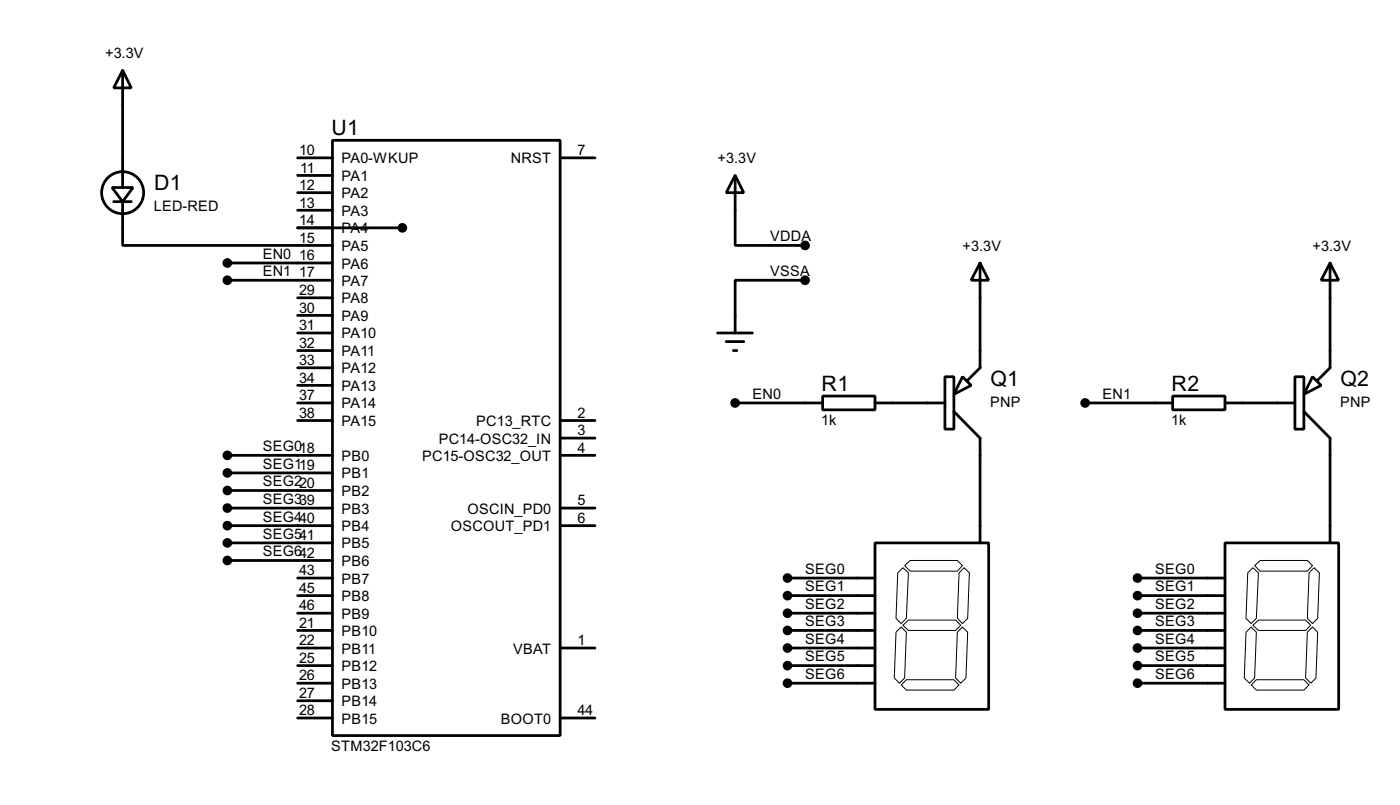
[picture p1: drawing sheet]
<svg xmlns="http://www.w3.org/2000/svg" width="203mm" height="117mm" viewBox="0 0 203 117" stroke-linecap="round" stroke-linejoin="round" font-family="sans-serif">
<g fill="none" stroke="#000" stroke-width=".4">
<path d="M17.8 10.2l1.3 2.6h-2.6zM17.8 10.2v17M16.3 27.2h3l-1.5 2.1zM16.5 29.3h2.6M17.8 29.3v6.3h30.5M33 38.2h15.3M43.2 33.1h15.2M43.2 22.9h5.1M43.2 28h5.1M43.2 25.5h5.1M43.2 30.5h5.1M48.3 20.4h33v86.3h-33z"/>
<path d="M81.3 22.9h5.1M106.7 25.5l1.3 2.5h-2.6zM106.7 25.5v10.1h10.2M142.3 38.2l1.2 2.5h-2.5zM142.3 38.2v15.2l-1.8 1.8M193.1 38.2l1.2 2.5h-2.5zM193.1 38.2v15.2l-1.8 1.8M33 40.7h15.3M43.2 58.5h5.1M43.2 43.2h5.1M43.2 45.8h5.1M43.2 48.3h5.1"/>
<path d="M43.2 50.9h5.1M43.2 53.4h5.1M43.2 55.9h5.1M104.2 48.3h5M105.4 49.6h2.6M106.5 50.9h.5M106.7 58.5h12.7M116.9 40.7h-10.2v7.6M119.4 57.5h7.6v2h-7.6zM127 58.5h10.2M137.2 54.7h1.3v7.6h-1.3zM138.5 59.7l3.8 3.9v15.2"/>
<path d="M139.7 54.7l1.3 1.2-2.5 1.3zM157.5 58.5h12.7M170.2 57.5h7.6v2h-7.6zM177.8 58.5h10.2M188 54.7h1.3v7.6h-1.3zM189.3 59.7l3.8 3.9v15.2M190.5 54.7l1.3 1.2-2.5 1.3zM33 66.1h15.3M33 68.6h15.3M33 71.2h15.3M33 73.7h15.3M33 76.3h15.3"/>
<path d="M33 78.8h15.3M43.2 61h5.1M81.3 66.1h5.1M81.3 73.7h5.1M81.3 76.3h5.1M81.3 61h5.1M81.3 63.6h5.1M127 78.8h16.5v24.1h-16.5zM177.8 78.8h16.5v24.1h-16.5zM33 81.3h15.3M43.2 83.9h5.1M43.2 86.4h5.1"/>
<path d="M43.2 89h5.1M43.2 91.5h5.1M43.2 94h5.1M43.2 96.6h5.1M43.2 99.1h5.1M81.3 94h5.1M114.3 83.9h12.7M114.3 86.4h12.7M114.3 89h12.7M114.3 91.5h12.7M114.3 94h12.7M114.3 96.6h12.7"/>
<path d="M114.3 99.1h12.7M165.1 83.9h12.7M165.1 86.4h12.7M165.1 89h12.7M165.1 91.5h12.7M165.1 94h12.7M165.1 96.6h12.7M165.1 99.1h12.7M43.2 104.2h5.1M43.2 101.7h5.1M81.3 104.2h5.1"/>
<circle cx="17.8" cy="28" r="3.1"/>
</g>
<g fill="#000" stroke="#000" stroke-width=".4">
<circle cx="33" cy="38.2" r=".5"/>
<circle cx="58.4" cy="33.1" r=".5"/>
<circle cx="116.8" cy="35.6" r=".5"/>
<circle cx="33" cy="40.7" r=".5"/>
<circle cx="106.7" cy="58.5" r=".5"/>
<circle cx="116.8" cy="40.7" r=".5"/>
<circle cx="157.5" cy="58.5" r=".5"/>
<circle cx="33" cy="66.1" r=".5"/>
<circle cx="33" cy="71.2" r=".5"/>
<circle cx="33" cy="68.6" r=".5"/>
<circle cx="33" cy="73.7" r=".5"/>
<circle cx="33" cy="78.8" r=".5"/>
<circle cx="33" cy="76.3" r=".5"/>
<circle cx="33" cy="81.3" r=".5"/>
<circle cx="114.3" cy="89" r=".5"/>
<circle cx="114.3" cy="86.4" r=".5"/>
<circle cx="114.3" cy="96.6" r=".5"/>
<circle cx="114.3" cy="99.1" r=".5"/>
<circle cx="114.3" cy="83.9" r=".5"/>
<circle cx="114.3" cy="91.5" r=".5"/>
<circle cx="114.3" cy="94" r=".5"/>
<circle cx="165.1" cy="86.4" r=".5"/>
<circle cx="165.1" cy="96.6" r=".5"/>
<circle cx="165.1" cy="83.9" r=".5"/>
<circle cx="165.1" cy="99.1" r=".5"/>
<circle cx="165.1" cy="91.5" r=".5"/>
<circle cx="165.1" cy="89" r=".5"/>
<circle cx="165.1" cy="94" r=".5"/>
</g>
<g fill="none" stroke="#000" stroke-width=".15">
<path d="M130.1 91.7l.7-.7 .8 .7-.3 6.7-.7 .7-.8-.7zM130.3 83.1l.8-.7 .8 .7-.3 6.6-.8 .8-.7-.8zM130.8 99.4l.8-.8h6.9l.7 .8-.7 .7h-6.9zM131.1 90.7l.8-.7h6.8l.8 .7-.8 .8h-6.8zM131.3 82.1l.8-.8h6.9l.7 .8-.7 .8h-6.9zM139 91.7l.7-.7 .8 .7-.3 6.7-.7 .7-.8-.7zM139.2 83.1l.8-.7 .7 .7-.2 6.6-.8 .8-.7-.8zM180.9 91.7l.7-.7 .8 .7-.3 6.7-.7 .7-.8-.7zM181.1 83.1l.8-.7 .8 .7-.3 6.6-.8 .8-.7-.8zM181.6 99.4l.8-.8h6.9l.7 .8-.7 .7h-6.9zM181.9 90.7l.8-.7h6.8l.8 .7-.8 .8h-6.8zM182.1 82.1l.8-.8h6.9l.7 .8-.7 .8h-6.9z"/>
<path d="M189.8 91.7l.7-.7 .8 .7-.3 6.7-.7 .7-.8-.7zM190 83.1l.8-.7 .7 .7-.2 6.6-.8 .8-.7-.8z"/>
</g>
<g font-size="3.5">
<text x="48.1" y="19.6">U1</text>
<text x="22.4" y="27.6">D1</text>
<text x="119.3" y="56.7">R1</text>
<text x="143.8" y="56.1">Q1</text>
<text x="170.1" y="56.7">R2</text>
<text x="194.6" y="56.1">Q2</text>
</g>
<g font-size="2.4">
<text x="15.3" y="8.5">+3.3V</text>
<text x="43.4" y="22.5">10</text>
<text x="49.6" y="23.7">PA0-WKUP</text>
<text x="74.1" y="23.7">NRST</text>
<text x="83.8" y="22.5">7</text>
<text x="104.2" y="23.7">+3.3V</text>
<text x="43.4" y="27.5">12</text>
<text x="43.6" y="25">11</text>
<text x="49.6" y="28.8">PA2</text>
<text x="49.6" y="26.3">PA1</text>
<text x="22.3" y="30.5">LED-RED</text>
<text x="43.4" y="30.1">13</text>
<text x="43.4" y="32.6">14</text>
<text x="43.4" y="35.2">15</text>
<text x="49.6" y="31.3">PA3</text>
<text x="49.6" y="33.9">PA4</text>
<text x="111.8" y="35">VDDA</text>
<text x="38.1" y="37.6">EN0</text>
<text x="38.1" y="40">EN1</text>
<text x="43.4" y="37.7">16</text>
<text x="43.4" y="40.2">17</text>
<text x="49.6" y="36.4">PA5</text>
<text x="49.6" y="39">PA6</text>
<text x="49.6" y="41.5">PA7</text>
<text x="111.8" y="40">VSSA</text>
<text x="139.7" y="36.4">+3.3V</text>
<text x="190.5" y="36.4">+3.3V</text>
<text x="43.4" y="42.8">29</text>
<text x="43.4" y="45.4">30</text>
<text x="43.4" y="47.9">31</text>
<text x="49.6" y="44">PA8</text>
<text x="49.6" y="46.6">PA9</text>
<text x="43.4" y="50.4">32</text>
<text x="43.4" y="53">33</text>
<text x="49.6" y="49.1">PA10</text>
<text x="49.6" y="51.7">PA11</text>
<text x="43.4" y="55.5">34</text>
<text x="43.4" y="58.1">37</text>
<text x="49.6" y="54.2">PA12</text>
<text x="49.6" y="56.7">PA13</text>
<text x="49.6" y="59.3">PA14</text>
<text x="109.2" y="57.9">EN0</text>
<text x="143.7" y="59">PNP</text>
<text x="160" y="57.9">EN1</text>
<text x="194.5" y="59">PNP</text>
<text x="38.1" y="65.5">SEG018</text>
<text x="43.4" y="60.6">38</text>
<text x="49.6" y="61.8">PA15</text>
<text x="63.7" y="64.4">PC14-OSC32_IN</text>
<text x="69.1" y="61.8">PC13_RTC</text>
<text x="83.8" y="60.6">2</text>
<text x="83.8" y="63.2">3</text>
<text x="83.8" y="65.7">4</text>
<text x="119.2" y="61.7">1k</text>
<text x="170" y="61.7">1k</text>
<text x="38.1" y="68">SEG119</text>
<text x="38.1" y="70.6">SEG220</text>
<text x="49.6" y="66.9">PB0</text>
<text x="49.6" y="69.4">PB1</text>
<text x="49.6" y="72">PB2</text>
<text x="61.3" y="66.9">PC15-OSC32_OUT</text>
<text x="38.1" y="73.1">SEG339</text>
<text x="38.1" y="75.7">SEG440</text>
<text x="49.6" y="74.5">PB3</text>
<text x="49.6" y="77.1">PB4</text>
<text x="65.4" y="77.1">OSCOUT_PD1</text>
<text x="67.8" y="74.5">OSCIN_PD0</text>
<text x="83.8" y="73.3">5</text>
<text x="83.8" y="75.9">6</text>
<text x="38.1" y="78.2">SEG541</text>
<text x="38.1" y="80.7">SEG642</text>
<text x="43.4" y="83.5">43</text>
<text x="49.6" y="79.6">PB5</text>
<text x="49.6" y="82.1">PB6</text>
<text x="116.9" y="83.3">SEG0</text>
<text x="167.7" y="83.3">SEG0</text>
<text x="43.4" y="86">45</text>
<text x="43.4" y="88.6">46</text>
<text x="49.6" y="87.2">PB8</text>
<text x="49.6" y="89.8">PB9</text>
<text x="49.6" y="84.7">PB7</text>
<text x="116.9" y="85.8">SEG1</text>
<text x="116.9" y="88.4">SEG2</text>
<text x="167.7" y="85.8">SEG1</text>
<text x="167.7" y="88.4">SEG2</text>
<text x="43.4" y="91.1">21</text>
<text x="43.4" y="93.6">22</text>
<text x="49.6" y="92.3">PB10</text>
<text x="49.6" y="94.8">PB11</text>
<text x="74.5" y="94.8">VBAT</text>
<text x="83.8" y="93.6">1</text>
<text x="116.9" y="90.8">SEG3</text>
<text x="116.9" y="93.4">SEG4</text>
<text x="116.9" y="96">SEG5</text>
<text x="167.7" y="90.8">SEG3</text>
<text x="167.7" y="93.4">SEG4</text>
<text x="167.7" y="96">SEG5</text>
<text x="43.4" y="96.2">25</text>
<text x="43.4" y="98.7">26</text>
<text x="43.4" y="101.2">27</text>
<text x="49.6" y="97.4">PB12</text>
<text x="49.6" y="99.9">PB13</text>
<text x="116.9" y="98.5">SEG6</text>
<text x="167.7" y="98.5">SEG6</text>
<text x="43.4" y="103.8">28</text>
<text x="49.6" y="102.5">PB14</text>
<text x="49.6" y="105">PB15</text>
<text x="72.7" y="105">BOOT0</text>
<text x="83.8" y="103.8">44</text>
<text x="48.1" y="108.9">STM32F103C6</text>
</g>
</svg>
